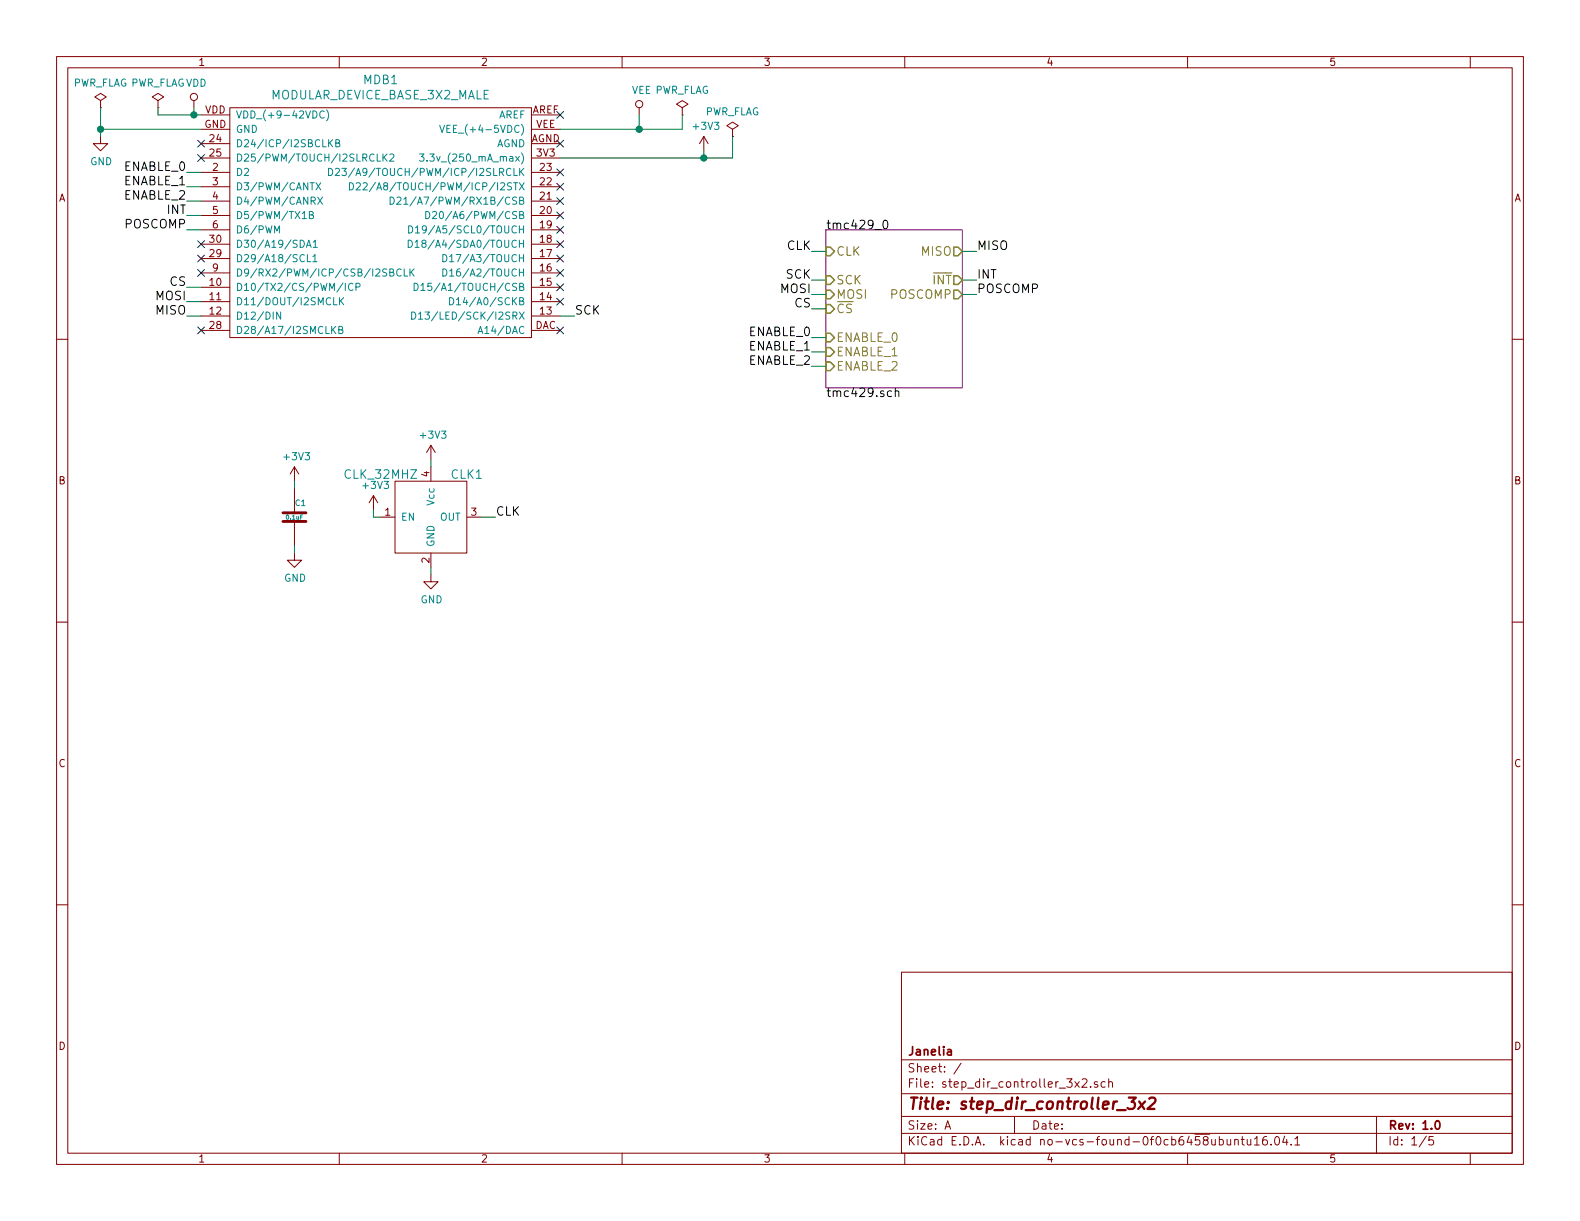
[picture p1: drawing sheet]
EESchema Schematic File Version 4
EELAYER 26 0
EELAYER END
$Descr A 11000 8500
encoding utf-8
Sheet 1 5
Title "step_dir_controller_3x2"
Date ""
Rev "1.0"
Comp "Janelia"
Comment1 ""
Comment2 ""
Comment3 ""
Comment4 ""
$EndDescr
$Comp
L step_dir_controller_3x2:MODULAR_DEVICE_BASE_3X2_MALE MDB1
U 1 1
P 2650 1550
F 0 "MDB1" H 2650 2547 60  0000 C CNN
F 1 "MODULAR_DEVICE_BASE_3X2_MALE" H 2650 2441 60  0000 C CNN
F 2 "step_dir_controller_3x2:MODULAR_DEVICE_BASE_3X2_MALE" H 600 1050 60  0001 C CNN
F 3 "" H 650 2750 60  0000 C CNN
F 4 "digikey" H 600 1150 60  0001 C CNN "Vendor"
F 5 "S1011E-16-ND" H 600 1250 60  0001 C CNN "PartNumber"
F 6 "16 Position Header Through Hole Male Pins" H 600 1350 60  0001 C CNN "Description"
F 7 "2" H 1900 1250 60  0001 C CNN "PartCount"
	1    2650 1550
	1    0    0    -1  
$EndComp
$Comp
L power:VDD #PWR01
U 1 1
P 1350 750
F 0 "#PWR01" H 100 -400 50  0001 C CNN
F 1 "VDD" H 1367 923 50  0000 C CNN
F 2 "" H 100 -250 50  0001 C CNN
F 3 "" H 100 -250 50  0001 C CNN
	1    1350 750 
	1    0    0    -1  
$EndComp
$Comp
L power:PWR_FLAG #FLG02
U 1 1
P 1100 750
F 0 "#FLG02" H -150 -175 50  0001 C CNN
F 1 "PWR_FLAG" H 1100 924 50  0000 C CNN
F 2 "" H -150 -250 50  0001 C CNN
F 3 "" H -150 -250 50  0001 C CNN
	1    1100 750 
	1    0    0    -1  
$EndComp
Wire Wire Line
	1100 750  1100 800 
Wire Wire Line
	1100 800  1350 800 
Wire Wire Line
	1350 750  1350 800 
Connection ~ 1350 800 
$Comp
L power:GND #PWR03
U 1 1
P 700 950
F 0 "#PWR03" H -500 -650 50  0001 C CNN
F 1 "GND" H 705 777 50  0000 C CNN
F 2 "" H -500 -400 50  0001 C CNN
F 3 "" H -500 -400 50  0001 C CNN
	1    700  950 
	1    0    0    -1  
$EndComp
$Comp
L power:PWR_FLAG #FLG04
U 1 1
P 700 750
F 0 "#FLG04" H -550 -175 50  0001 C CNN
F 1 "PWR_FLAG" H 700 924 50  0000 C CNN
F 2 "" H -550 -250 50  0001 C CNN
F 3 "" H -550 -250 50  0001 C CNN
	1    700  750 
	1    0    0    -1  
$EndComp
Wire Wire Line
	700  750  700  900 
Wire Wire Line
	700  900  1400 900 
Connection ~ 700  900 
NoConn ~ 1400 1000
NoConn ~ 1400 1100
NoConn ~ 1400 1700
NoConn ~ 1400 1800
NoConn ~ 1400 1900
NoConn ~ 1400 2300
NoConn ~ 3900 800 
NoConn ~ 3900 1000
NoConn ~ 3900 1200
NoConn ~ 3900 1300
NoConn ~ 3900 1400
NoConn ~ 3900 1500
NoConn ~ 3900 1600
NoConn ~ 3900 1700
NoConn ~ 3900 1800
NoConn ~ 3900 1900
NoConn ~ 3900 2000
NoConn ~ 3900 2100
NoConn ~ 3900 2300
$Comp
L power:VEE #PWR05
U 1 1
P 4450 800
F 0 "#PWR05" H 200 -50 50  0001 C CNN
F 1 "VEE" H 4467 973 50  0000 C CNN
F 2 "" H 200 100 50  0001 C CNN
F 3 "" H 200 100 50  0001 C CNN
	1    4450 800 
	1    0    0    -1  
$EndComp
$Comp
L power:PWR_FLAG #FLG06
U 1 1
P 4750 800
F 0 "#FLG06" H 3500 -125 50  0001 C CNN
F 1 "PWR_FLAG" H 4750 974 50  0000 C CNN
F 2 "" H 3500 -200 50  0001 C CNN
F 3 "" H 3500 -200 50  0001 C CNN
	1    4750 800 
	1    0    0    -1  
$EndComp
Wire Wire Line
	4750 900  4750 800 
Wire Wire Line
	3900 900  4450 900 
Wire Wire Line
	4450 800  4450 900 
Connection ~ 4450 900 
$Sheet
S 5750 1600 950  1100
U 58DAAD90
F0 "tmc429_0" 60
F1 "tmc429.sch" 60
F2 "CLK" I L 5750 1750 60 
F3 "SCK" I L 5750 1950 60 
F4 "MOSI" I L 5750 2050 60 
F5 "~CS" I L 5750 2150 60 
F6 "MISO" O R 6700 1750 60 
F7 "~INT" O R 6700 1950 60 
F8 "POSCOMP" O R 6700 2050 60 
F9 "ENABLE_0" I L 5750 2350 60 
F10 "ENABLE_1" I L 5750 2450 60 
F11 "ENABLE_2" I L 5750 2550 60 
$EndSheet
Wire Wire Line
	1400 2100 1300 2100
Wire Wire Line
	1400 2200 1300 2200
Text Label 1300 2100 2    60   ~ 0
MOSI
Text Label 1300 2200 2    60   ~ 0
MISO
Wire Wire Line
	1400 2000 1300 2000
Text Label 1300 2000 2    60   ~ 0
CS
Wire Wire Line
	3900 2200 4000 2200
Text Label 4000 2200 0    60   ~ 0
SCK
Wire Wire Line
	5750 1750 5650 1750
Wire Wire Line
	5750 1950 5650 1950
Wire Wire Line
	5750 2050 5650 2050
Text Label 5650 1950 2    60   ~ 0
SCK
Text Label 5650 1750 2    60   ~ 0
CLK
Text Label 5650 2050 2    60   ~ 0
MOSI
Wire Wire Line
	5750 2150 5650 2150
Text Label 5650 2150 2    60   ~ 0
CS
Wire Wire Line
	6700 1950 6800 1950
Wire Wire Line
	6700 2050 6800 2050
Text Label 6800 1950 0    60   ~ 0
INT
Text Label 6800 2050 0    60   ~ 0
POSCOMP
Wire Wire Line
	6700 1750 6800 1750
Text Label 6800 1750 0    60   ~ 0
MISO
Wire Wire Line
	1400 1300 1300 1300
Wire Wire Line
	1400 1400 1300 1400
Text Label 1300 1500 2    60   ~ 0
INT
Text Label 1300 1600 2    60   ~ 0
POSCOMP
Wire Wire Line
	1400 1200 1300 1200
Wire Wire Line
	1400 1500 1300 1500
Wire Wire Line
	1400 1600 1300 1600
Text Label 1300 1200 2    60   ~ 0
ENABLE_0
Text Label 1300 1300 2    60   ~ 0
ENABLE_1
Text Label 1300 1400 2    60   ~ 0
ENABLE_2
$Comp
L power:+3V3 #PWR07
U 1 1
P 4900 1050
F 0 "#PWR07" H 4900 900 50  0001 C CNN
F 1 "+3V3" H 4915 1223 50  0000 C CNN
F 2 "" H 4900 1050 50  0001 C CNN
F 3 "" H 4900 1050 50  0001 C CNN
	1    4900 1050
	1    0    0    -1  
$EndComp
$Comp
L power:PWR_FLAG #FLG08
U 1 1
P 5100 950
F 0 "#FLG08" H 3850 25  50  0001 C CNN
F 1 "PWR_FLAG" H 5100 1124 50  0000 C CNN
F 2 "" H 3850 -50 50  0001 C CNN
F 3 "" H 3850 -50 50  0001 C CNN
	1    5100 950 
	1    0    0    -1  
$EndComp
Wire Wire Line
	5100 950  5100 1100
Wire Wire Line
	5100 1100 4900 1100
Wire Wire Line
	4900 1050 4900 1100
Connection ~ 4900 1100
Wire Wire Line
	5750 2350 5650 2350
Text Label 5650 2350 2    60   ~ 0
ENABLE_0
Wire Wire Line
	5750 2450 5650 2450
Wire Wire Line
	5750 2550 5650 2550
Text Label 5650 2450 2    60   ~ 0
ENABLE_1
Text Label 5650 2550 2    60   ~ 0
ENABLE_2
$Comp
L step_dir_controller_3x2:0.1uF C1
U 1 1
P 2050 3600
F 0 "C1" H 2050 3700 40  0000 L CNN
F 1 "0.1uF" H 2050 3600 30  0000 C CNN
F 2 "step_dir_controller_3x2:SM1210" H 2088 3450 30  0001 C CNN
F 3 "" H 2050 3600 60  0000 C CNN
F 4 "digikey" H 2150 3800 60  0001 C CNN "Vendor"
F 5 "399-13229-1-ND" H 2250 3900 60  0001 C CNN "PartNumber"
F 6 "CAP CER 0.1UF 100V X7R 1210" H 2350 4000 60  0001 C CNN "Description"
	1    2050 3600
	1    0    0    -1  
$EndComp
$Comp
L step_dir_controller_3x2:CLK_32MHZ CLK1
U 1 1
P 3000 3600
F 0 "CLK1" H 3250 3900 60  0000 C CNN
F 1 "CLK_32MHZ" H 2650 3900 60  0000 C CNN
F 2 "step_dir_controller_3x2:CTS_SMD_4_7X5MM" H 3150 3800 60  0001 C CNN
F 3 "" H 3000 3600 60  0001 C CNN
F 4 "digikey" H 3350 4000 60  0001 C CNN "Vendor"
F 5 "CTX277LVCT-ND" H 3450 4100 60  0001 C CNN "PartNumber"
F 6 "OSC XO 32.000MHZ HCMOS TTL SMD" H 3550 4200 60  0001 C CNN "Description"
	1    3000 3600
	1    0    0    -1  
$EndComp
$Comp
L power:+3V3 #PWR09
U 1 1
P 3000 3200
F 0 "#PWR09" H 3000 3050 50  0001 C CNN
F 1 "+3V3" H 3015 3373 50  0000 C CNN
F 2 "" H 3000 3200 50  0001 C CNN
F 3 "" H 3000 3200 50  0001 C CNN
	1    3000 3200
	1    0    0    -1  
$EndComp
$Comp
L power:+3V3 #PWR010
U 1 1
P 2050 3350
F 0 "#PWR010" H 2050 3200 50  0001 C CNN
F 1 "+3V3" H 2065 3523 50  0000 C CNN
F 2 "" H 2050 3350 50  0001 C CNN
F 3 "" H 2050 3350 50  0001 C CNN
	1    2050 3350
	1    0    0    -1  
$EndComp
$Comp
L power:GND #PWR011
U 1 1
P 2050 3850
F 0 "#PWR011" H 850 2250 50  0001 C CNN
F 1 "GND" H 2055 3677 50  0000 C CNN
F 2 "" H 850 2500 50  0001 C CNN
F 3 "" H 850 2500 50  0001 C CNN
	1    2050 3850
	1    0    0    -1  
$EndComp
$Comp
L power:GND #PWR012
U 1 1
P 3000 4000
F 0 "#PWR012" H 1800 2400 50  0001 C CNN
F 1 "GND" H 3005 3827 50  0000 C CNN
F 2 "" H 1800 2650 50  0001 C CNN
F 3 "" H 1800 2650 50  0001 C CNN
	1    3000 4000
	1    0    0    -1  
$EndComp
Wire Wire Line
	2050 3400 2050 3350
Wire Wire Line
	2050 3850 2050 3800
Wire Wire Line
	3000 3250 3000 3200
Wire Wire Line
	3000 4000 3000 3950
$Comp
L power:+3V3 #PWR013
U 1 1
P 2600 3550
F 0 "#PWR013" H 2600 3400 50  0001 C CNN
F 1 "+3V3" H 2615 3723 50  0000 C CNN
F 2 "" H 2600 3550 50  0001 C CNN
F 3 "" H 2600 3550 50  0001 C CNN
	1    2600 3550
	1    0    0    -1  
$EndComp
Wire Wire Line
	2600 3550 2600 3600
Wire Wire Line
	2600 3600 2650 3600
Wire Wire Line
	3350 3600 3450 3600
Text Label 3450 3600 0    60   ~ 0
CLK
Wire Wire Line
	1350 800  1400 800 
Wire Wire Line
	700  900  700  950 
Wire Wire Line
	4450 900  4750 900 
Wire Wire Line
	4900 1100 3900 1100
$EndSCHEMATC
